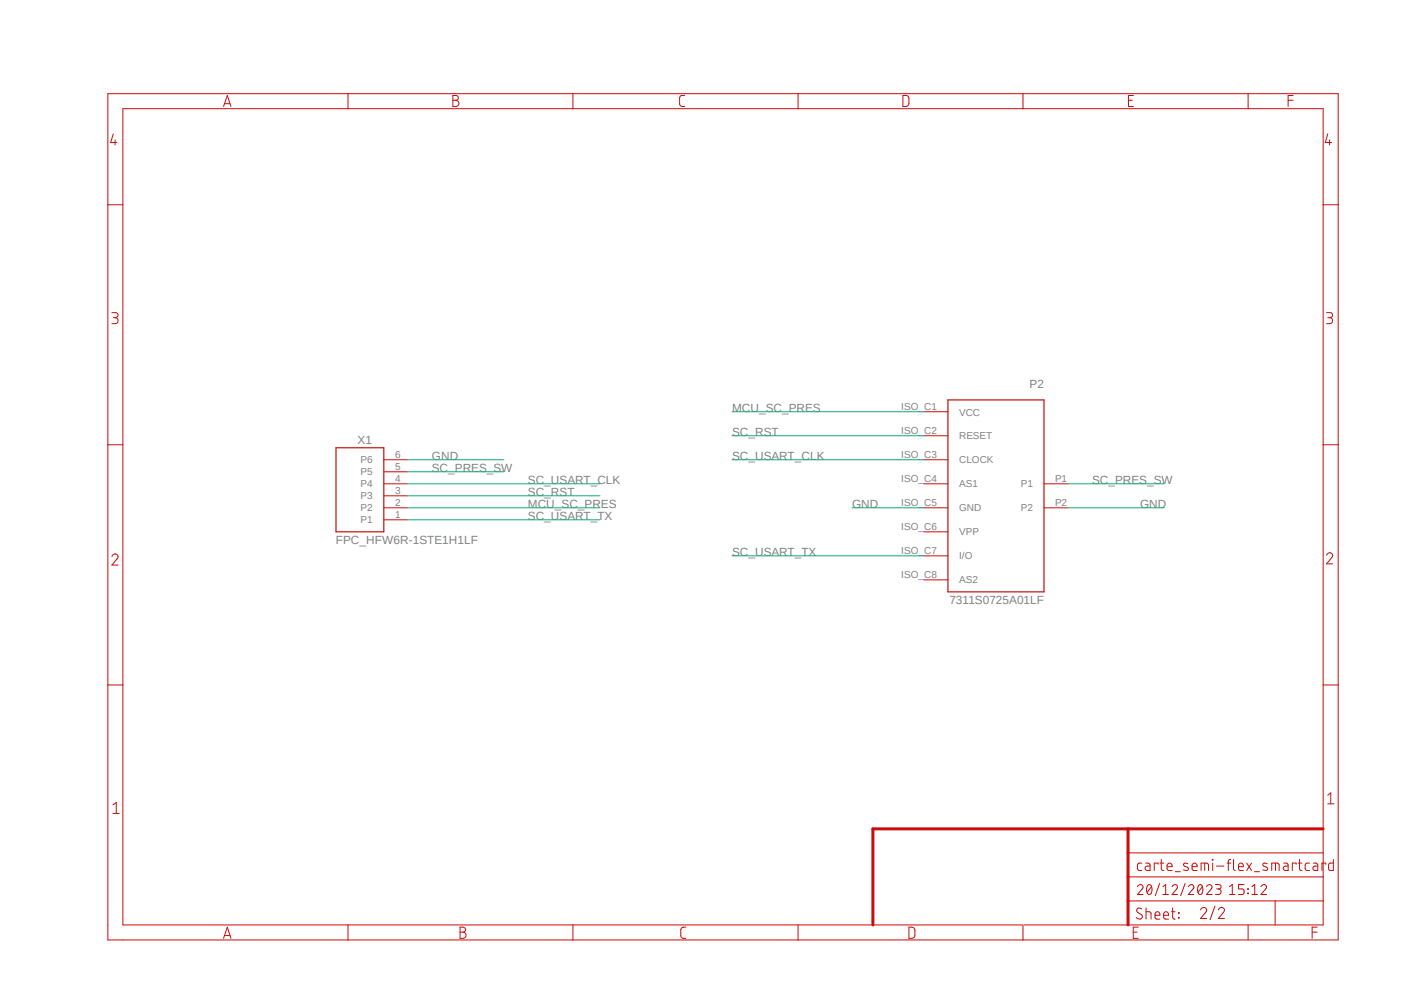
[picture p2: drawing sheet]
<svg xmlns="http://www.w3.org/2000/svg" width="297mm" height="210mm" viewBox="0 0 297 210" stroke-linecap="round" stroke-linejoin="round" font-family="sans-serif">
<path d="M22.3 18.9l260.9 180.5M283.2 18.9l-260.9 180.5" fill="none" stroke="#fff" stroke-width=".21"/>
<g fill="none" stroke="#c90d0c" stroke-width=".21">
<path d="M73.6 19.8v3.2M121.2 19.8v3.2M168.8 19.8v3.2M216.4 19.8v3.2M264 19.8v3.2M24 28.3l-.6 1.8h1.3M24.3 29.6v1M47.3 22.5l.8-2.3 .8 2.3M47.5 21.9h1.1M95.8 20.2h.6a.51 .51 0 0 1 .6 .5 .51 .51 0 0 1-.6 .5 .66 .66 0 0 1 .7 .7 .66 .66 0 0 1-.7 .6h-.6zM95.8 21.2h.6M144.8 20.2h-.8l-.2 .5v1.5l.3 .3h.7"/>
<path d="M191 20.2h.6a.59 .59 0 0 1 .7 .6v1.1a.65 .65 0 0 1-.7 .6h-.6zM238.7 21.2h.8M239.8 20.2h-1.1v2.3h1.1M272.5 21.2h1.1M273.6 20.2h-1.1v2.3M280.9 28.3l-.5 1.8h1.3M281.3 29.6v1M22.8 43.3h3.2M279.9 43.3h3.2M23.7 66.1h.8a.53 .53 0 0 1 .5 .6 .53 .53 0 0 1-.5 .5h-.5M24.3 67.2a.64 .64 0 0 1 .7 .6 .64 .64 0 0 1-.7 .7h-.6M280.6 66.1h.8a.53 .53 0 0 1 .5 .6 .53 .53 0 0 1-.5 .5h-.5"/>
<path d="M281.3 67.2a.64 .64 0 0 1 .6 .6 .64 .64 0 0 1-.6 .7h-.7M22.8 94.1h3.2M81.2 99.8h5.1M81.2 97.2h5.1M195.5 97.2h5M195.5 87.1h5M195.5 92.2h5M279.9 94.1h3.2M23.7 117.7a.64 .64 0 0 1 .9-.5 .64 .64 0 0 1 .2 1l-1.1 1.3h1.3M81.2 109.9h5.1M81.2 107.4h5.1M81.2 104.9h5.1"/>
<path d="M81.2 102.3h5.1M195.5 107.4h5M195.5 102.3h5M195.5 112.5h5M195.5 117.6h5M220.9 107.4h5M220.9 102.3h5M280.6 117.4a.63 .63 0 0 1 .9-.5 .63 .63 0 0 1 .2 1l-1.1 1.4h1.3M195.5 122.6h5M22.8 144.9h3.2M279.9 144.9h3.2M23.9 170.2l.7-.5v2.3"/>
<path d="M23.9 172h1.3M280.9 168.2l.6-.5v2.3M280.9 170h1.3M47.3 198.5l.8-2.4 .8 2.4M47.5 197.9h1.1M73.6 195.6v3.2M97.3 196.1h.7a.53 .53 0 0 1 .5 .5 .53 .53 0 0 1-.5 .5 .66 .66 0 0 1 .6 .7 .66 .66 0 0 1-.6 .7h-.7zM97.3 197.1h.7M121.2 195.6v3.2M145.1 196.1l-.8 .1-.3 .4 .1 1.5 .3 .3 .7 .1M168.8 195.6v3.2M192.3 196.1h.6a.65 .65 0 0 1 .6 .7v1a.65 .65 0 0 1-.6 .7h-.6z"/>
<path d="M216.3 195.6h-190.3v-172.6h253.9v172.6h-15.7M216.4 195.6v3.2M216.7 195.6h47.3v3.2h-241.2v-179h260.3v179h-18.9M238.6 190.5h41.3M238.6 185.5h41.3M238.6 180.4h41.3M239.7 197.1h.8M240.6 187.5a.58 .58 0 0 1 .8-.4 .58 .58 0 0 1 .2 .9l-1 1.2h1.2M240.8 196.1h-1.1v2.4h1.1M241.6 192.2a.59 .59 0 0 0-.8-.1 .59 .59 0 0 0-.3 .7 1.79 1.79 0 0 1 1.2 1l-.1 .3a.74 .74 0 0 1-1.2 0M241.6 182.5l-.8 .1-.2 .3v.8l.2 .4h.8M242.4 182.5l.7 .1 .2 .3v1.2h-.6a.47 .47 0 0 1-.5-.5 .47 .47 0 0 1 .5-.4h.6"/>
<path d="M242.4 192.8h.7l.4 .2v1.4M242.4 192v2.4M242.8 187.2a.4 .4 0 0 1 .4-.1 .4 .4 0 0 1 .3 .3 1.48 1.48 0 0 1-.2 1.7l-.2 .1a1.28 1.28 0 0 1-.3-2zM243.6 187.5l-.9 1.2M244.3 193.6h1.1a.54 .54 0 0 0-.4-.8 .54 .54 0 0 0-.7 .5l.1 .9 .3 .2h.7M245 182.8v-.3h-.8v1.6M245.3 186.9l-.9 2.5M245.4 182.5h.8M245.7 181.8v1.9a.43 .43 0 0 0 .5 .4M246 189.2h1.2M246 187.5l.6-.4v2.1M246.2 193.6h1a.54 .54 0 0 0-.4-.8 .54 .54 0 0 0-.6 .5v.9l.3 .2h.7"/>
<path d="M246.9 183.3h1a.55 .55 0 0 0-.3-.7 .55 .55 0 0 0-.7 .4v.7l.2 .4h.8M247.8 192.8h.8M247.9 187.5a.57 .57 0 0 1 .9-.4 .57 .57 0 0 1 .1 .9l-1 1.2h1.2M248.1 192v2.2l.5 .2M248.6 184.4h1.1M249.3 193l.1 .2zM249.3 194.1l.1 .1zM250.7 186.9l-.9 2.5M251.3 182.7a.55 .55 0 0 0-.9 .2l1 .7a.38 .38 0 0 1-.3 .5l-.7-.1M251.4 187.5a.58 .58 0 0 1 .8-.4 .58 .58 0 0 1 .2 .9l-1 1.2h1.2M252.2 183.3h1a.55 .55 0 0 0-.3-.7 .55 .55 0 0 0-.7 .4v.7l.2 .4h.8M253.6 187.2a.4 .4 0 0 1 .4-.1 .4 .4 0 0 1 .3 .3 1.58 1.58 0 0 1-.2 1.7l-.2 .1a1.36 1.36 0 0 1-.3-2z"/>
<path d="M254 192.4a.63 .63 0 0 1 .8-.4 .63 .63 0 0 1 .3 1l-1.1 1.3h1.3M254.1 184.1v-1.6l1.3 .1 .3 .3v1.2M254.4 187.5l-1 1.2M254.8 182.5v1.6M255.2 187.5a.58 .58 0 0 1 .8-.4 .58 .58 0 0 1 .2 .9l-1 1.2h1.2M256.5 181.8l.1 .1zM256.5 182.5v1.6M257 191.6l-1 2.9M257.1 187.1h.8a.47 .47 0 0 1 .4 .4 .47 .47 0 0 1-.4 .5h-.5M257.3 183.2h1.6M257.7 188a.59 .59 0 0 1 .6 .6 .59 .59 0 0 1-.6 .6h-.6M257.7 192.4a.63 .63 0 0 1 .9-.4 .63 .63 0 0 1 .2 1l-1.1 1.3h1.3"/>
<path d="M259.6 182.5h.7M260.1 189.2h1.2M260.1 187.5l.6-.4v2.1M260.3 181.8a.38 .38 0 0 0-.5 .4v1.9M260.9 181.8v1.9l.2 .4h.2M262 183.3h1a.54 .54 0 0 0-.3-.8 .54 .54 0 0 0-.7 .5v.7l.2 .4h.8M263.2 187.1h-1.2v.9h.7a.61 .61 0 0 1 .5 .6 .61 .61 0 0 1-.5 .6h-.7M263.7 182.5l1.1 1.6M263.9 188l.2 .1zM263.9 188.9l.2 .1zM264.8 182.5l-1.1 1.6M264.8 189.2h1.2"/>
<path d="M264.8 187.5l.6-.4v2.1M265.4 184.4h1M266.7 187.5a.58 .58 0 0 1 .9-.4 .58 .58 0 0 1 .2 .9l-1.1 1.2h1.2M268.1 182.7a.55 .55 0 0 0-1 .2l1 .7a.38 .38 0 0 1-.3 .5l-.7-.1M269 184.1v-1.6h1.2l.4 .3v1.3M269.7 190.5v5.1M269.8 182.5v1.6M271.6 182.5l.7 .1 .2 .3v1.2h-.6a.47 .47 0 0 1-.5-.5 .47 .47 0 0 1 .5-.4h.6M274.2 182.8v-.3h-.8v1.6M274.6 182.5h.8M274.9 181.8v1.9a.38 .38 0 0 0 .5 .4M277 182.5l-.7 .1-.2 .3v.8l.2 .4h.7"/>
<path d="M277.6 197.1h1M277.8 182.5l.8 .1 .2 .3v1.2h-.6a.47 .47 0 0 1-.5-.5 .47 .47 0 0 1 .5-.4h.6M278.6 196.1h-1v2.4M280.5 182.8v-.3h-.8v1.6M282.1 181.8v2.3h-.8l-.2-.4v-.9l.3-.3h.7"/>
</g>
<path d="M238.6 175.3v20.3M279.9 175.3h-95.2v20.3" fill="none" stroke="#c90d0c" stroke-width=".64"/>
<path d="M71.1 94.7h10.1v17.8h-10.1zM200.5 84.6h20.4v40.6h-20.4z" fill="none" stroke="#c90d0c" stroke-width=".25"/>
<g fill="none" stroke="#0dab76" stroke-width=".21">
<path d="M86.3 97.2h20.3M86.3 99.8h20.3M154.9 87.1h40.6M154.9 92.2h40.6M154.9 97.2h40.6M86.3 107.4h40.6M86.3 104.9h40.6M86.3 102.3h40.6M86.3 109.9h40.6M154.9 117.6h40.6M180.3 107.4h15.2M225.9 107.4h20.4"/>
<path d="M225.9 102.3h20.4"/>
</g>
<g font-size="2.5" fill="#808080">
<text x="217.8" y="82">P2</text>
<text x="154.9" y="87.1">MCU_SC_PRES</text>
<text x="75.7" y="93.9">X1</text>
<text x="154.9" y="92.2">SC_RST</text>
<text x="91.4" y="97.2">GND</text>
<text x="91.4" y="99.8">SC_PRES_SW</text>
<text x="154.9" y="97.2">SC_USART_CLK</text>
<text x="111.7" y="107.4">MCU_SC_PRES</text>
<text x="111.7" y="104.9">SC_RST</text>
<text x="111.7" y="102.3">SC_USART_CLK</text>
<text x="180.3" y="107.4">GND</text>
<text x="231" y="102.3">SC_PRES_SW</text>
<text x="241.2" y="107.4">GND</text>
<text x="111.7" y="109.9">SC_USART_TX</text>
<text x="71.1" y="115">FPC_HFW6R-1STE1H1LF</text>
<text x="154.9" y="117.6">SC_USART_TX</text>
<text x="200.8" y="127.7">7311S0725A01LF</text>
</g>
<g font-size="2.1" fill="#808080">
<text x="190.7" y="86.7">ISO_C1</text>
<text x="202.9" y="87.9">VCC</text>
<text x="190.7" y="91.8">ISO_C2</text>
<text x="202.9" y="92.9">RESET</text>
<text x="76.3" y="100.5">P5</text>
<text x="76.3" y="98">P6</text>
<text x="83.6" y="102">4</text>
<text x="83.6" y="99.4">5</text>
<text x="83.6" y="96.9">6</text>
<text x="190.7" y="96.9">ISO_C3</text>
<text x="190.7" y="102">ISO_C4</text>
<text x="202.9" y="98">CLOCK</text>
<text x="223.2" y="102">P1</text>
<text x="76.3" y="105.6">P3</text>
<text x="76.3" y="103.1">P4</text>
<text x="83.6" y="107.1">2</text>
<text x="83.6" y="104.5">3</text>
<text x="190.7" y="107.1">ISO_C5</text>
<text x="202.9" y="103.1">AS1</text>
<text x="215.9" y="103.1">P1</text>
<text x="223.2" y="107.1">P2</text>
<text x="76.3" y="110.7">P1</text>
<text x="76.3" y="108.2">P2</text>
<text x="83.6" y="109.6">1</text>
<text x="190.7" y="112.1">ISO_C6</text>
<text x="202.9" y="108.2">GND</text>
<text x="202.9" y="113.2">VPP</text>
<text x="215.9" y="108.2">P2</text>
<text x="190.7" y="117.2">ISO_C7</text>
<text x="202.9" y="118.3">I/O</text>
<text x="190.7" y="122.3">ISO_C8</text>
<text x="202.9" y="123.4">AS2</text>
</g>
</svg>
